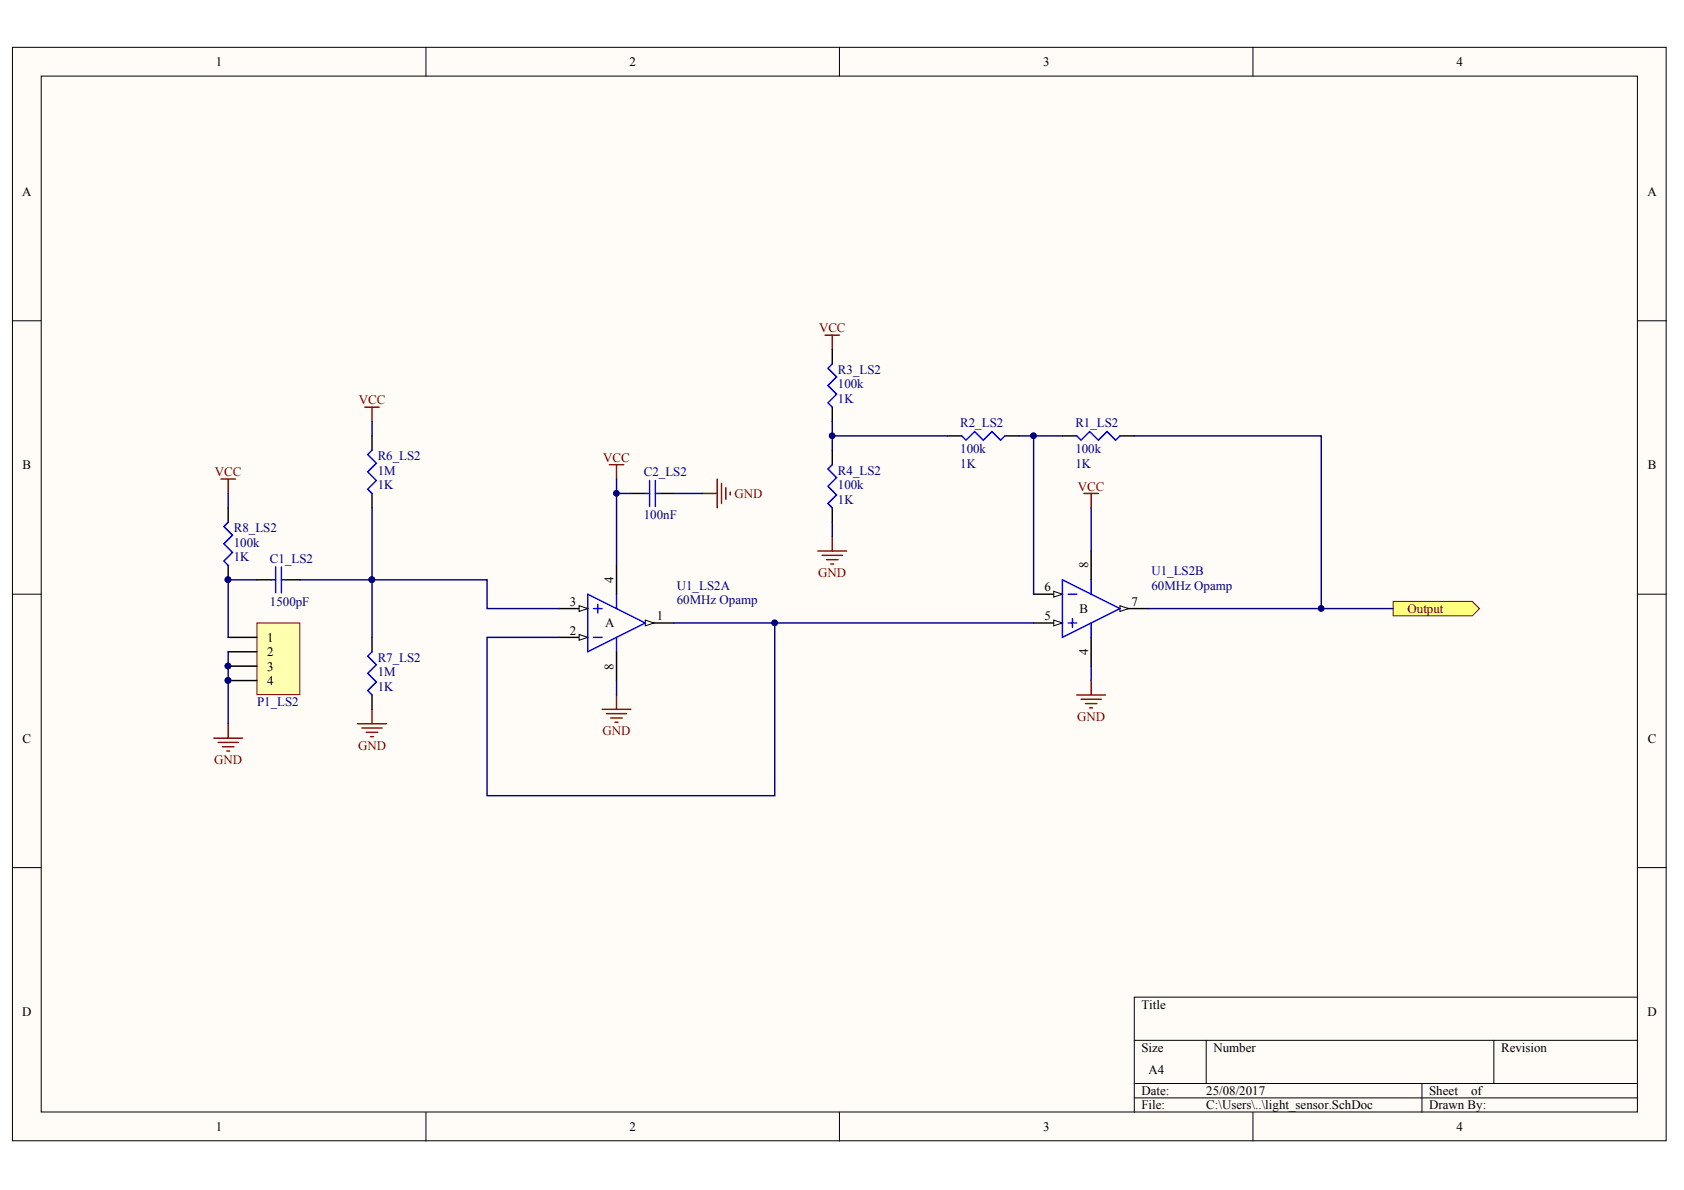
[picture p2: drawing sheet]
<svg xmlns="http://www.w3.org/2000/svg" width="297mm" height="210mm" viewBox="0 0 297 210" stroke-linecap="round" stroke-linejoin="round" font-family="sans-serif">
<g fill="#fffcf8" stroke="#000" stroke-width=".18">
<path d="M2.2 8.3h291.7v192.9h-291.7z"/>
<path d="M7.3 13.4h281.5v182.7h-281.5z"/>
</g>
<g fill="none" stroke="#000" stroke-width=".18">
<path d="M75.1 8.3v5.1M148.1 8.3v5.1M221 8.3v5.1M2.2 56.6h5.1M288.9 56.6h5M2.2 104.8h5.1M288.9 104.8h5M2.2 153h5.1M288.9 153h5M288.9 175.9h-88.8v20.3M75.1 196.2v5.1M148.1 196.2v5.1"/>
<path d="M200.1 183.5h88.8M200.1 191.1h88.8M200.1 193.7h88.8M212.8 183.5v7.6M221 196.2v5.1M250.8 191.1v5.1M263.5 183.5v7.6"/>
</g>
<path d="M65.6 76.9v2.5M65.6 87v2.6M45.3 102.3h2.6M50.4 102.3h2.5M65.6 112.4v2.6M65.6 122.6v2.5" fill="none" stroke="#000" stroke-width=".25"/>
<path d="M65.6 79.4l-.7 .8 1.5 1.5-1.5 1.5 1.5 1.6-1.5 1.5 .7 .7M48.6 100v4.6M49.6 100v4.6M47.9 102.3h.7M49.6 102.3h.8M65.6 115l-.7 .7 1.5 1.5-1.5 1.6 1.5 1.5-1.5 1.5 .7 .8" fill="none" stroke="#00f" stroke-width=".25"/>
<g fill="none" stroke="#800000" stroke-width=".25">
<path d="M145.5 59.1h2.6M146.8 59.1v2.6M64.4 71.8h2.5M65.6 71.8v2.5M39 84.5h2.5M40.2 84.5v2.5M107.5 82h2.5M108.7 82v2.5M144.3 97.2h5M145 98h3.6M145.8 98.7h2M146.5 99.5h.6"/>
<path d="M146.8 94.7v2.5M191.2 87h2.5M192.5 87v2.6M63.1 127.7h5.1M63.8 128.4h3.6M64.6 129.2h2M65.4 129.9h.5M65.6 125.1v2.6M106.2 125.1h5.1M107 125.9h3.5M107.7 126.6h2.1M108.5 127.4h.5"/>
<path d="M108.7 122.6v2.5M189.9 122.6h5.1M190.7 123.3h3.5M191.5 124.1h2M192.2 124.9h.5M192.5 120v2.6"/>
</g>
<path d="M40.2 87v2.6M52.9 102.3h12.7" fill="none" stroke="#000080" stroke-width=".25"/>
<circle cx="65.6" cy="102.2" r=".49" fill="#000080" stroke="#000080" stroke-width=".18"/>
<path d="M45.3 109.9h7.6v12.6h-7.6z" fill="#ffffb0" stroke="#800000" stroke-width=".18"/>
<path d="M40.2 89.6v2.5M40.2 99.7v2.6M40.2 112.4h5.1M40.2 115h5.1M40.2 117.5h5.1M40.2 120h5.1" fill="none" stroke="#000" stroke-width=".25"/>
<g fill="#000080" stroke="#000080" stroke-width=".18">
<circle cx="40.2" cy="117.5" r=".49"/>
<circle cx="40.2" cy="120" r=".49"/>
<circle cx="40.2" cy="102.2" r=".49"/>
</g>
<path d="M40.2 115v12.7M45.3 102.3h-5.1v10.1" fill="none" stroke="#000080" stroke-width=".25"/>
<path d="M37.7 130.2h5.1M38.5 131h3.5M39.2 131.7h2.1M40 132.5h.5M40.2 127.7v2.5" fill="none" stroke="#800000" stroke-width=".25"/>
<path d="M40.2 92.1l-.7 .8 1.5 1.5-1.5 1.5 1.5 1.5-1.5 1.6 .7 .7" fill="none" stroke="#00f" stroke-width=".25"/>
<path d="M245.7 106.1h14l1.3 1.2-1.3 1.3h-14z" fill-rule="evenodd" fill="#ffff80" stroke="#800000" stroke-width=".18"/>
<path d="M146.8 61.7v2.5M146.8 71.8v2.5M146.8 79.4v2.6M167.1 76.9h2.5M177.2 76.9h2.6M187.4 76.9h2.5M197.5 76.9h2.6M146.8 89.6v2.5M98.6 112.4h5.1" fill="none" stroke="#000" stroke-width=".25"/>
<path d="M146.8 64.2l-.8 .8 1.6 1.5-1.6 1.5 1.6 1.5-1.6 1.5 .8 .8M169.6 76.9l.8 .7 1.5-1.5 1.5 1.5 1.6-1.5 1.5 1.5 .7-.7M189.9 76.9l.8 .7 1.5-1.5 1.5 1.5 1.6-1.5 1.5 1.5 .7-.7M146.8 82l-.8 .7 1.6 1.5-1.6 1.6 1.6 1.5-1.6 1.5 .8 .8" fill="none" stroke="#00f" stroke-width=".25"/>
<path d="M146.8 74.3v5.1M146.8 76.9h20.3M200.1 76.9h33v30.4h12.6" fill="none" stroke="#000080" stroke-width=".25"/>
<g fill="#000080" stroke="#000080" stroke-width=".18">
<circle cx="233" cy="107.3" r=".48"/>
<circle cx="146.8" cy="76.9" r=".48"/>
</g>
<path d="M102.2 111.9l1.5 .5-1.5 .5z" fill="#fffcf8" stroke="#000" stroke-width=".18"/>
<path d="M98.6 107.3h5.1" fill="none" stroke="#000" stroke-width=".25"/>
<path d="M102.2 106.8l1.5 .5-1.5 .6z" fill="#fffcf8" stroke="#000" stroke-width=".18"/>
<path d="M113.8 109.9h5.1" fill="none" stroke="#000" stroke-width=".25"/>
<path d="M113.8 109.4l1.5 .5-1.5 .5z" fill="#fffcf8" stroke="#000" stroke-width=".18"/>
<path d="M103.7 104.8l10.1 5.1-10.1 5.1zM104.7 112.4h1.5M104.7 107.3h1.5M105.4 106.6v1.5M108.7 104.8v2.5M108.7 112.4v2.6" fill="none" stroke="#00f" stroke-width=".25"/>
<path d="M108.7 99.7v5.1M108.7 115v5M182.3 104.8h5.1" fill="none" stroke="#000" stroke-width=".25"/>
<path d="M185.9 104.3l1.5 .5-1.5 .5z" fill="#fffcf8" stroke="#000" stroke-width=".18"/>
<path d="M182.3 109.9h5.1" fill="none" stroke="#000" stroke-width=".25"/>
<path d="M185.9 109.4l1.5 .5-1.5 .5z" fill="#fffcf8" stroke="#000" stroke-width=".18"/>
<path d="M197.5 107.3h5.1" fill="none" stroke="#000" stroke-width=".25"/>
<path d="M197.5 106.8l1.6 .5-1.6 .6z" fill="#fffcf8" stroke="#000" stroke-width=".18"/>
<path d="M113.8 87h.8M114.6 84.8v4.5M115.6 87h.8M115.6 84.8v4.5M187.4 102.3l10.1 5-10.1 5.1zM188.4 104.8h1.5M188.4 109.9h1.5M189.2 109.1v1.5M192.5 102.3v2.5M192.5 109.9v2.5" fill="none" stroke="#00f" stroke-width=".25"/>
<path d="M111.3 87h2.5M116.4 87h2.5M192.5 97.2v5.1M192.5 112.4v5.1" fill="none" stroke="#000" stroke-width=".25"/>
<g fill="none" stroke="#000080" stroke-width=".25">
<path d="M65.6 74.3v2.6M179.8 76.9h7.6M182.3 76.9v27.9M65.6 89.6v22.8M108.7 84.5v15.2M108.7 87h2.6M118.9 87h5.1M146.8 92.1v2.6M192.5 89.6v7.6M65.6 102.3h20.3v5h12.7M118.9 109.9h17.8M182.3 109.9h-45.6v30.4h-50.8v-27.9h12.7"/>
<path d="M192.5 117.5v2.5M202.6 107.3h30.5M108.7 120v2.6"/>
</g>
<g fill="#000080" stroke="#000080" stroke-width=".18">
<circle cx="65.6" cy="102.2" r=".49"/>
<circle cx="182.3" cy="76.9" r=".48"/>
<circle cx="136.6" cy="109.9" r=".48"/>
<circle cx="233" cy="107.3" r=".48"/>
<circle cx="108.7" cy="87" r=".48"/>
</g>
<path d="M124 87h2.5M126.5 84.5v5.1M127.3 85.3v3.5M128 86v2.1M128.8 86.8v.5" fill="none" stroke="#800000" stroke-width=".25"/>
<g font-size="2.3">
<text x="38.1" y="11.7">1</text>
<text x="111" y="11.7">2</text>
<text x="184" y="11.7">3</text>
<text x="256.9" y="11.7">4</text>
<text x="3.9" y="34.5">A</text>
<text x="290.6" y="34.5">A</text>
<text x="4" y="82.7">B</text>
<text x="290.7" y="82.7">B</text>
<text x="192" y="100.2" transform="rotate(-90 192 100.2)">8</text>
<text x="100.5" y="106.9">3</text>
<text x="108.2" y="102.8" transform="rotate(-90 108.2 102.8)">4</text>
<text x="184.2" y="104.3">6</text>
<text x="199.6" y="106.9">7</text>
<text x="47.1" y="113.2">1</text>
<text x="100.5" y="111.9">2</text>
<text x="106.7" y="110.7">A</text>
<text x="115.8" y="109.4">1</text>
<text x="184.2" y="109.4">5</text>
<text x="190.4" y="108.1">B</text>
<text x="47.1" y="115.7">2</text>
<text x="47.1" y="118.3">3</text>
<text x="108.2" y="118.1" transform="rotate(-90 108.2 118.1)">8</text>
<text x="192" y="115.6" transform="rotate(-90 192 115.6)">4</text>
<text x="47.1" y="120.8">4</text>
<text x="4" y="131">C</text>
<text x="290.7" y="131">C</text>
<text x="3.9" y="179.2">D</text>
<text x="201.3" y="177.9">Title</text>
<text x="290.6" y="179.2">D</text>
<text x="201.3" y="185.6">Size</text>
<text x="214" y="185.6">Number</text>
<text x="264.8" y="185.6">Revision</text>
<text x="202.6" y="189.4">A4</text>
<text x="201.3" y="193.2">Date:</text>
<text x="201.3" y="195.7">File:</text>
<text x="212.8" y="193.2">25/08/2017</text>
<text x="212.8" y="195.7">C:\Users\..\light_sensor.SchDoc</text>
<text x="252.1" y="193.2">Sheet</text>
<text x="252.1" y="195.7">Drawn By:</text>
<text x="259.5" y="193.2">of</text>
<text x="38.1" y="199.5">1</text>
<text x="111" y="199.5">2</text>
<text x="184" y="199.5">3</text>
<text x="256.9" y="199.5">4</text>
</g>
<g font-size="2.3" fill="#800000">
<text x="144.5" y="58.6">VCC</text>
<text x="63.3" y="71.3">VCC</text>
<text x="106.4" y="81.5">VCC</text>
<text x="37.9" y="84">VCC</text>
<text x="129.6" y="87.8">GND</text>
<text x="190.1" y="86.5">VCC</text>
<text x="144.3" y="101.8">GND</text>
<text x="248.3" y="108.1">Output</text>
<text x="106.3" y="129.7">GND</text>
<text x="190" y="127.1">GND</text>
<text x="37.8" y="134.8">GND</text>
<text x="63.2" y="132.3">GND</text>
</g>
<g font-size="2.3" fill="#000080">
<text x="147.8" y="66">R3_LS2</text>
<text x="147.8" y="71">1K</text>
<text x="147.8" y="68.5">100k</text>
<text x="169.4" y="75.4">R2_LS2</text>
<text x="189.7" y="75.4">R1_LS2</text>
<text x="66.6" y="81.2">R6_LS2</text>
<text x="66.6" y="83.8">1M</text>
<text x="147.8" y="83.8">R4_LS2</text>
<text x="169.4" y="82.5">1K</text>
<text x="169.4" y="80">100k</text>
<text x="189.7" y="82.5">1K</text>
<text x="189.7" y="80">100k</text>
<text x="66.6" y="86.3">1K</text>
<text x="113.6" y="84">C2_LS2</text>
<text x="147.8" y="88.8">1K</text>
<text x="147.8" y="86.3">100k</text>
<text x="41.2" y="93.9">R8_LS2</text>
<text x="113.6" y="91.6">100nF</text>
<text x="41.2" y="99">1K</text>
<text x="41.2" y="96.4">100k</text>
<text x="47.6" y="99.2">C1_LS2</text>
<text x="203.1" y="101.5">U1_LS2B</text>
<text x="47.6" y="106.9">1500pF</text>
<text x="119.4" y="104.1">U1_LS2A</text>
<text x="119.4" y="106.6">60MHz Opamp</text>
<text x="203.1" y="104.1">60MHz Opamp</text>
<text x="66.6" y="116.8">R7_LS2</text>
<text x="66.6" y="119.3">1M</text>
<text x="45.3" y="124.6">P1_LS2</text>
<text x="66.6" y="121.8">1K</text>
</g>
</svg>
